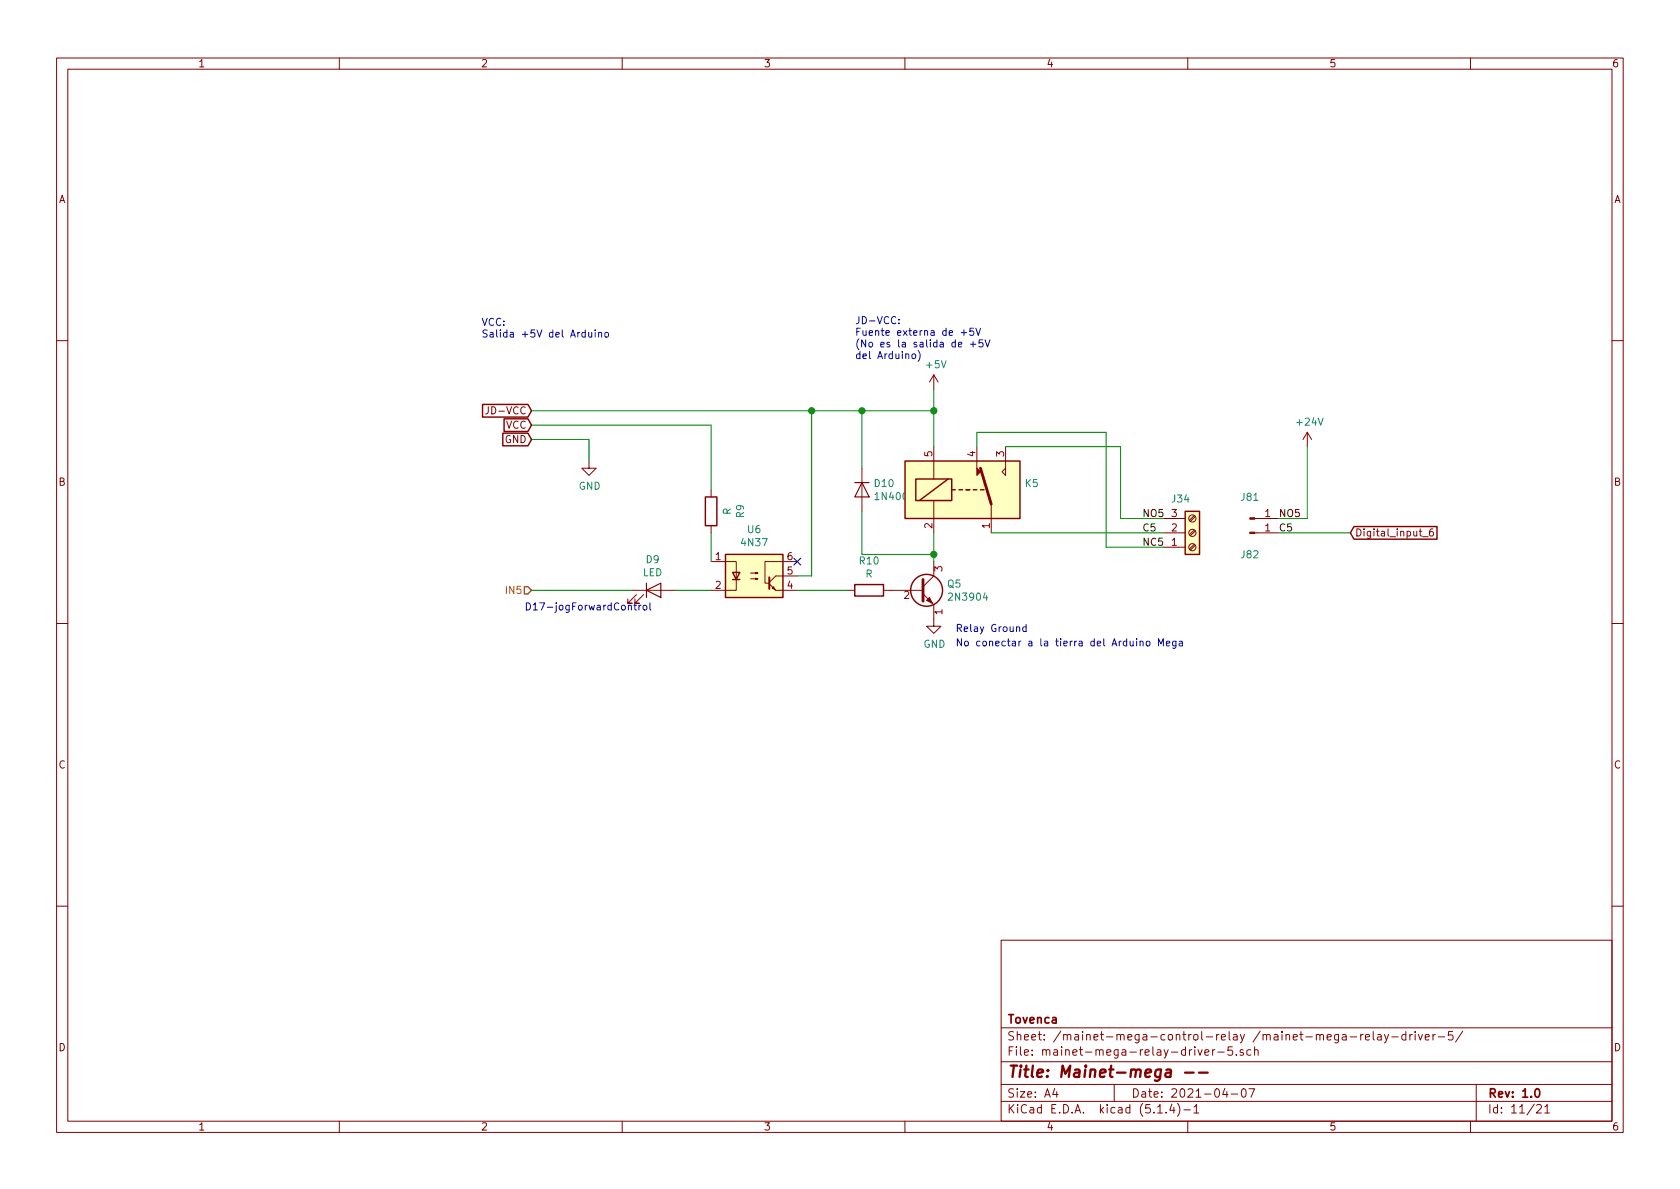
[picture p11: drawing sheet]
<svg xmlns="http://www.w3.org/2000/svg" width="297mm" height="210mm" viewBox="0 0 297 210" stroke-linecap="round" stroke-linejoin="round" font-family="sans-serif">
<g fill="none" stroke="#840000" stroke-width=".18">
<path d="M10 10.3h277v189.9h-277zM12 12.2h273v186.1h-273zM60 10.3v1.9M110 10.3v1.9M160 10.3v1.9M210 10.3v1.9M260 10.3v1.9M10 60.2h2M86.3 71.9v.9a.39 .39 0 0 1-.4 .4M165.1 66.3v2.5M165.1 79v5.7M165.1 66.3l-.8 1.3"/>
<path d="M165.1 66.3l.8 1.3M172.7 79v3.8M177.8 79v3.8M231.1 76.4l-.7 1.3M231.1 76.4v2.6M231.1 76.4l.8 1.3M285 60.2h2M104.1 81.5v1.3h1.3l-1.3 1.3-1.2-1.3h1.2M125.7 99.3h4.5v5.1h-4.5M125.7 86.6v1.3M125.7 93v1.2M141 99.3h-5.7v3.8h.6"/>
<path d="M152.4 82.8v7.6M165.1 99.3v2.5l-1.9 2M165.1 88.5v5.7M175.3 89.1v5.1M177.8 82.8v1.3l-.6-.7zM205.7 96.8h3.8M205.7 94.2h3.8M205.7 91.7h3.8M211.2 91.2l-.9 .8M211.2 93.7l-.9 .9M211.2 96.3l-.9 .8M211.3 91.4l-.8 .8"/>
<path d="M211.3 93.9l-.8 .8M211.3 96.4l-.8 .9M221.8 94.2h4.3M221.8 91.7h4.3M251.5 94.9h1M253.3 93.5l-.3 .1a.81 .81 0 0 0 0 1.2l.3-.1 .2-.4-.3-.3h-.2l-.3 .3M10 110.3h2M111.8 104.4h7.6M112.5 105.2l-1.5 1.5h.8h-.8v-.8M113.8 105.2l-1.5 1.5h.7h-.7v-.8M132.7 102.4h1.3l-.4 .1v-.3l.4 .2M132.7 101.3h1.3l-.4 .2v-.3l.4 .1"/>
<path d="M136 103.2l1.2 1.2h3.8M136.5 104l.3-.2 .2 .5zM141 101.8h-3.8l-1.2 1.2M149.9 104.4h1.2M156.2 104.4h7M163.2 105l1.9 1.9v3.8h1.3l-1.3 1.3-1.3-1.3h1.3M285 110.3h2M10 160.2h2M177 166.3h108v32h-108zM285 160.2h2M60 198.3v1.9M110 198.3v1.9"/>
<path d="M160 198.3v1.9M177 194.8h108M177 191.8h108M177 187.8h108M177 181.8h108M186.5 192.5l-.4 1h1M186.8 193v1M197 191.8v3M204.7 196.8h.8M206.2 196.7v.1M207.2 195.2l-.4 1.1h.9M207.5 195.8v1"/>
<path d="M208.2 195.1a1.71 1.71 0 0 1 0 2.3M209.3 196.3h1.2M210 198.3v1.9M211.1 195.8l.4-.5v1.5M211.1 196.8h.9M211.8 185.6l.4 1 .3-1M213 186.1l.7-.1v-.3l-.4-.1-.3 .2 .1 .7h.6M214.4 185.6v1M214.8 185.6l-.3 .1-.1 .2M215.3 186h1.2M216.6 192.5l-.4 1h.9M216.9 193v1"/>
<path d="M217.7 193.5h1.1M217.9 185.1h-.7l-.1 .7 .2-.1h.5l.2 .3-.1 .5-.2 .1-.6-.1M218.6 186.5v.1M219.6 192.7l.4-.2a.94 .94 0 0 1 0 1.5 .82 .82 0 0 1-.4-1.3zM219.8 185.7l-.3-.1-.2 .2v.2l.5 .2v.3h-.5M220.8 192.5h1l-.6 1.5M221.2 185.7l-.4-.1-.4 .3 .1 .6 .3 .1 .4-.1M221.8 185.7l.2-.1 .4 .1 .1 .9M221.8 185.1v1.5M237.4 183h.5l.1 .9M238 183.3l-.5 .1-.2 .2 .2 .3 .5-.1M238.7 183.4h1.2"/>
<path d="M240.6 182.9v1M241 182.9l-.3 .1-.1 .2M241.4 183.4l.7-.1v-.3l-.4-.1-.3 .2 .1 .7h.6M242.8 182.4v1.3l.2 .2M243.6 183h.5l.1 .9M244.2 183.3l-.5 .1a.29 .29 0 0 0-.2 .2 .29 .29 0 0 0 .2 .3l.5-.1M244.8 182.9l.3 1M245.5 182.9l-.5 1.4-.2 .1M246.1 183.4h1.1M248.6 183l-.5-.1-.2 .3v.6l.2 .1 .5-.1M248.6 182.4v1.5M249.3 182.9v1"/>
<path d="M249.7 182.9l-.4 .3M250.2 182.4v.2M250.2 182.9v1M250.8 182.9l.3 1 .4-1M252 183.4l.7-.1-.1-.3-.4-.1-.2 .2 .1 .7h.5M253.4 182.9v1M253.8 182.9l-.4 .2v.1M254.3 183.4h1.1M256.8 182.4h-.7v.7l.2-.1 .5 .1 .1 .2-.1 .5-.2 .1-.5-.1M258.6 182.3l-1.2 2M260 198.3v1.9M261 191.8v6.5"/>
<path d="M271.7 195.5l.2-.2h.4l.2 .5-.9 1h.9M273.1 195.8l.5-.5v1.5M273.1 196.8h.9"/>
<circle cx="210.8" cy="96.8" r=".63"/>
<circle cx="210.8" cy="94.2" r=".63"/>
<circle cx="210.8" cy="91.7" r=".63"/>
</g>
<path d="M271.5 192.7l.2-.2a.81 .81 0 0 1 .6 .6 .81 .81 0 0 1-.3 .8l-.1 .1a.79 .79 0 0 1-.4-1.3z" fill="none" stroke="#840000" stroke-width=".3"/>
<path d="M206.2 189.2h.8l-.1 1.2M207 189.6l-.7 .1a.4 .4 0 0 0-.3 .3 .4 .4 0 0 0 .3 .4l.6-.1M209.5 189.7h1.5M212 189.7h1.5" fill="none" stroke="#840000" stroke-width=".41"/>
<g fill="none" stroke="#840000" stroke-width=".25">
<path d="M85.3 71.5h8l.7 1.1-.7 1.2h-8zM88.9 76.6h4.4l.7 1.1-.7 1.1h-4.4zM89.1 74.1h4.2l.7 1.1-.7 1.1h-4.2zM124.7 87.9h2v5.1h-2zM128.3 98h10.1v7.7h-10.1zM160 81.5h20.3v10.2h-20.3zM161.9 84.7h6.4v3.8h-6.4zM167.6 84.7l-5 3.8M168.3 86.6h.6M169.5 86.6h.7M170.8 86.6h.6M172.1 86.6h.6"/>
<path d="M173.4 86.6h.6M209.5 90.4h2.6v7.6h-2.6zM239.4 93.1h14.7v2.2h-14.7l-.6-1.1zM129.5 101.2h1.3l-.6 1.3zM129.5 102.5h1.3M151.1 103.4h5.1v2h-5.1z"/>
<circle cx="163.8" cy="104.4" r="2.82"/>
</g>
<g fill="#ffffc2" stroke="#ffffc2" stroke-width=".18">
<path d="M209.5 90.4h2.6v7.6h-2.6z"/>
<path d="M128.3 98h10.1v7.7h-10.1z"/>
<path d="M160 81.5h20.3v10.2h-20.3z"/>
</g>
<g fill="#840000" stroke="#840000" stroke-width=".18">
<path d="M221 94.1h.8v.3h-.8z"/>
<path d="M163.8 106.2l.5-.5 .5 1z"/>
<path d="M221 91.6h.8v.2h-.8z"/>
<path d="M172.7 82.8l.7 .6-.7 .7z"/>
</g>
<path d="M173.4 82.8l1.9 6.3M163.2 102.5v3.8" fill="none" stroke="#840000" stroke-width=".51"/>
<path d="M151.1 85.3h2.6M152.4 85.3l1.3 2.6h-2.6zM114.3 104.4l2.5-1.3v2.6zM114.3 103.1v2.6" fill="none" stroke="#840000" stroke-width=".2"/>
<path d="M136 102.1v2" fill="none" stroke="#840000" stroke-width=".36"/>
<g fill="none" stroke="#008400" stroke-width=".18">
<path d="M94 75.2h31.7v11.4M94 77.7h10.1v3.8M94 72.6h71.1M143.5 72.6v29.2h-2.5M152.4 72.6v10.2M165.1 68.8v10.2M172.7 79v-2.6h22.9v20.4h10.1M177.8 79h20.3v12.7h7.6M231.1 79v12.7h-5M125.7 94.2v5.1M152.4 90.4v7.6h12.7M165.1 94.2v5.1"/>
<path d="M175.3 94.2h30.4M226.1 94.2h12.7M94 104.4h17.8M119.4 104.4h6.3M141 104.4h8.9"/>
</g>
<path d="M92.7 103.8h.6l.7 .6-.7 .6h-.6z" fill="none" stroke="#848400" stroke-width=".25"/>
<g fill="none" stroke="#0000c2" stroke-width=".18">
<path d="M104.1 58.8v.8h.3l.2-.1M104.6 58.8v.8M105.2 58.3v.2M105.2 58.8v.8M105.8 58.9l.2-.1h.3l.1 .8M105.8 58.8v.8M107 58.8h.3l.3 .2-.1 .6h-.3l-.2-.1zM158.9 57.1v.1M158.9 56.5v.1M170 58.8h.9M170.4 58.3v1M172.1 58h-.6l-.1 .6 .5-.1 .3 .3v.3l-.3 .2-.5-.1"/>
<path d="M172.5 58l.5 1.3 .4-1.3M161.3 62.7l.2-.1 .3 .1 .1 .5-.1 .2h-.3l-.2-.1zM162.3 62a1.47 1.47 0 0 1 0 1.9M169.5 60.9l.6-.1-.1-.2-.4-.1-.1 .2v.6h.5M171.6 60.9h.9M172.1 60.4v1M173.8 60.1h-.6l-.1 .6 .2-.1 .5 .1v.5l-.2 .2-.5-.2M174.2 60.1l.4 1.3 .4-1.3M111.1 107.2l.2-.2 .3 .1v.8M112.1 107h.4M112.2 106.6v1.1l.3 .2M113 107v.9"/>
<path d="M113.3 107l-.3 .3M113.8 107.1l.3-.1 .3 .3-.2 .5-.3 .1-.2-.3zM114.9 106.6v1.1l.2 .2M181.4 110.9l-.3-.1-.3 .3 .1 .5h.5M181.4 110.4v1.3M201.6 113.5l.2-.1h.3v.8M201.6 113.4v.8M202.8 113.4h.3l.2 .1v.5l-.1 .2h-.3l-.2-.1zM204.8 114.2v-1.3l.5 1 .4-1v1.3M206.2 113.8l.6-.1v-.3h-.4l-.2 .2 .1 .6h.5M207.9 113.4v1l-.2 .2h-.3M207.9 113.4h-.3l-.3 .2 .1 .6h.5"/>
<path d="M208.5 113.4h.5l.1 .8M209.1 113.7h-.5l-.1 .2 .1 .3h.5"/>
</g>
<g fill="#008400" stroke="#008400" stroke-width=".25">
<circle cx="143.5" cy="72.6" r=".51"/>
<circle cx="165.1" cy="98" r=".51"/>
<circle cx="165.1" cy="72.6" r=".51"/>
<circle cx="152.4" cy="72.6" r=".51"/>
</g>
<path d="M140.4 98.7l1.2 1.2M141.6 98.7l-1.2 1.2" fill="none" stroke="#000084" stroke-width=".18"/>
<text font-size="2.8" fill="#840000" x="178" y="190.5">Title: Mainet-mega --</text>
<g font-size="2.1" fill="#840000">
<text x="178" y="184">Sheet: /mainet-mega-control-relay /mainet-mega-relay-driver-5/</text>
<text x="178" y="181">Tovenca</text>
<text x="178" y="186.7">File: mainet-mega-relay-driver-5.sch</text>
<text x="178" y="196.9">KiCad E.D.A. kicad (5.1.4)-1</text>
<text x="178" y="194.1">Size: A4</text>
<text x="200" y="194.1">Date: 2021-04-07</text>
<text x="263" y="194.1">Rev: 1.0</text>
<text x="263" y="196.9">Id: 11/21</text>
</g>
<g font-size="1.8" fill="#840000">
<text x="35" y="11.9">1</text>
<text x="85" y="11.9">2</text>
<text x="135" y="11.9">3</text>
<text x="185" y="11.9">4</text>
<text x="235" y="11.9">5</text>
<text x="285" y="11.9">6</text>
<text x="10.4" y="35.9">A</text>
<text x="285.4" y="35.9">A</text>
<text x="86.6" y="73.3">JD-VCC</text>
<text x="89.5" y="75.8">VCC</text>
<text x="89.3" y="78.4">GND</text>
<text x="164.8" y="80.7" transform="rotate(-90 164.8 80.7)">5</text>
<text x="172.5" y="80.7" transform="rotate(-90 172.5 80.7)">4</text>
<text x="177.5" y="80.7" transform="rotate(-90 177.5 80.7)">3</text>
<text x="10.4" y="85.9">B</text>
<text x="285.4" y="85.9">B</text>
<text x="164.8" y="93.4" transform="rotate(-90 164.8 93.4)">2</text>
<text x="175" y="93.4" transform="rotate(-90 175 93.4)">1</text>
<text x="207.2" y="94">2</text>
<text x="207.2" y="91.4">3</text>
<text x="223.7" y="94">1</text>
<text x="223.7" y="91.4">1</text>
<text x="239.5" y="94.9">Digital_input_6</text>
<text x="126.5" y="99.1">1</text>
<text x="139.2" y="101.6">5</text>
<text x="139.2" y="99.1">6</text>
<text x="166.6" y="101.1" transform="rotate(-90 166.6 101.1)">3</text>
<text x="207.2" y="96.5">1</text>
<text x="126.5" y="104.1">2</text>
<text x="139.2" y="104.1">4</text>
<text x="159.8" y="105.9">2</text>
<text x="166.6" y="108.7" transform="rotate(-90 166.6 108.7)">1</text>
<text x="10.4" y="135.9">C</text>
<text x="285.4" y="135.9">C</text>
<text x="10.4" y="185.9">D</text>
<text x="285.4" y="185.9">D</text>
<text x="35" y="199.9">1</text>
<text x="85" y="199.9">2</text>
<text x="135" y="199.9">3</text>
<text x="185" y="199.9">4</text>
<text x="235" y="199.9">5</text>
<text x="285" y="199.9">6</text>
</g>
<g font-size="1.8" fill="#0000c2">
<text x="85.1" y="57.6">VCC:</text>
<text x="85.1" y="59.7">Salida +5V del Arduino</text>
<text x="151.1" y="57.3">JD-VCC:</text>
<text x="151.1" y="59.4">Fuente externa de +5V</text>
<text x="151.1" y="61.4">(No es la salida de +5V</text>
<text x="151.1" y="63.5">del Arduino)</text>
<text x="92.7" y="107.9">D17-jogForwardControl</text>
<text x="168.9" y="111.8">Relay Ground</text>
<text x="168.9" y="114.3">No conectar a la tierra del Arduino Mega</text>
</g>
<g font-size="1.8" fill="#008484">
<text x="163.9" y="65.1">+5V</text>
<text x="229.4" y="75.3">+24V</text>
<text x="102.3" y="86.6">GND</text>
<text x="154.7" y="86.1">D10</text>
<text x="155.1" y="88.4">1N4007</text>
<text x="181.3" y="86.1">K5</text>
<text x="207.3" y="88.9">J34</text>
<text x="219.5" y="88.6">J81</text>
<text x="129.2" y="91.1" transform="rotate(-90 129.2 91.1)">R</text>
<text x="131.5" y="91.5" transform="rotate(-90 131.5 91.5)">R9</text>
<text x="132.2" y="94.3">U6</text>
<text x="113.6" y="101.9">LED</text>
<text x="114.3" y="99.6">D9</text>
<text x="131.2" y="96.6">4N37</text>
<text x="152" y="99.8">R10</text>
<text x="219.5" y="98.7">J82</text>
<text x="153" y="102.1">R</text>
<text x="167.6" y="103.9">Q5</text>
<text x="168" y="106.2">2N3904</text>
<text x="163.3" y="114.5">GND</text>
</g>
<g font-size="1.8">
<text x="201.9" y="94">C5</text>
<text x="201.9" y="91.4">NO5</text>
<text x="226.1" y="91.4">NO5</text>
<text x="226.1" y="94">C5</text>
<text x="201.9" y="96.5">NC5</text>
</g>
<text font-size="1.8" fill="#848400" x="89.7" y="105">IN5</text>
</svg>
